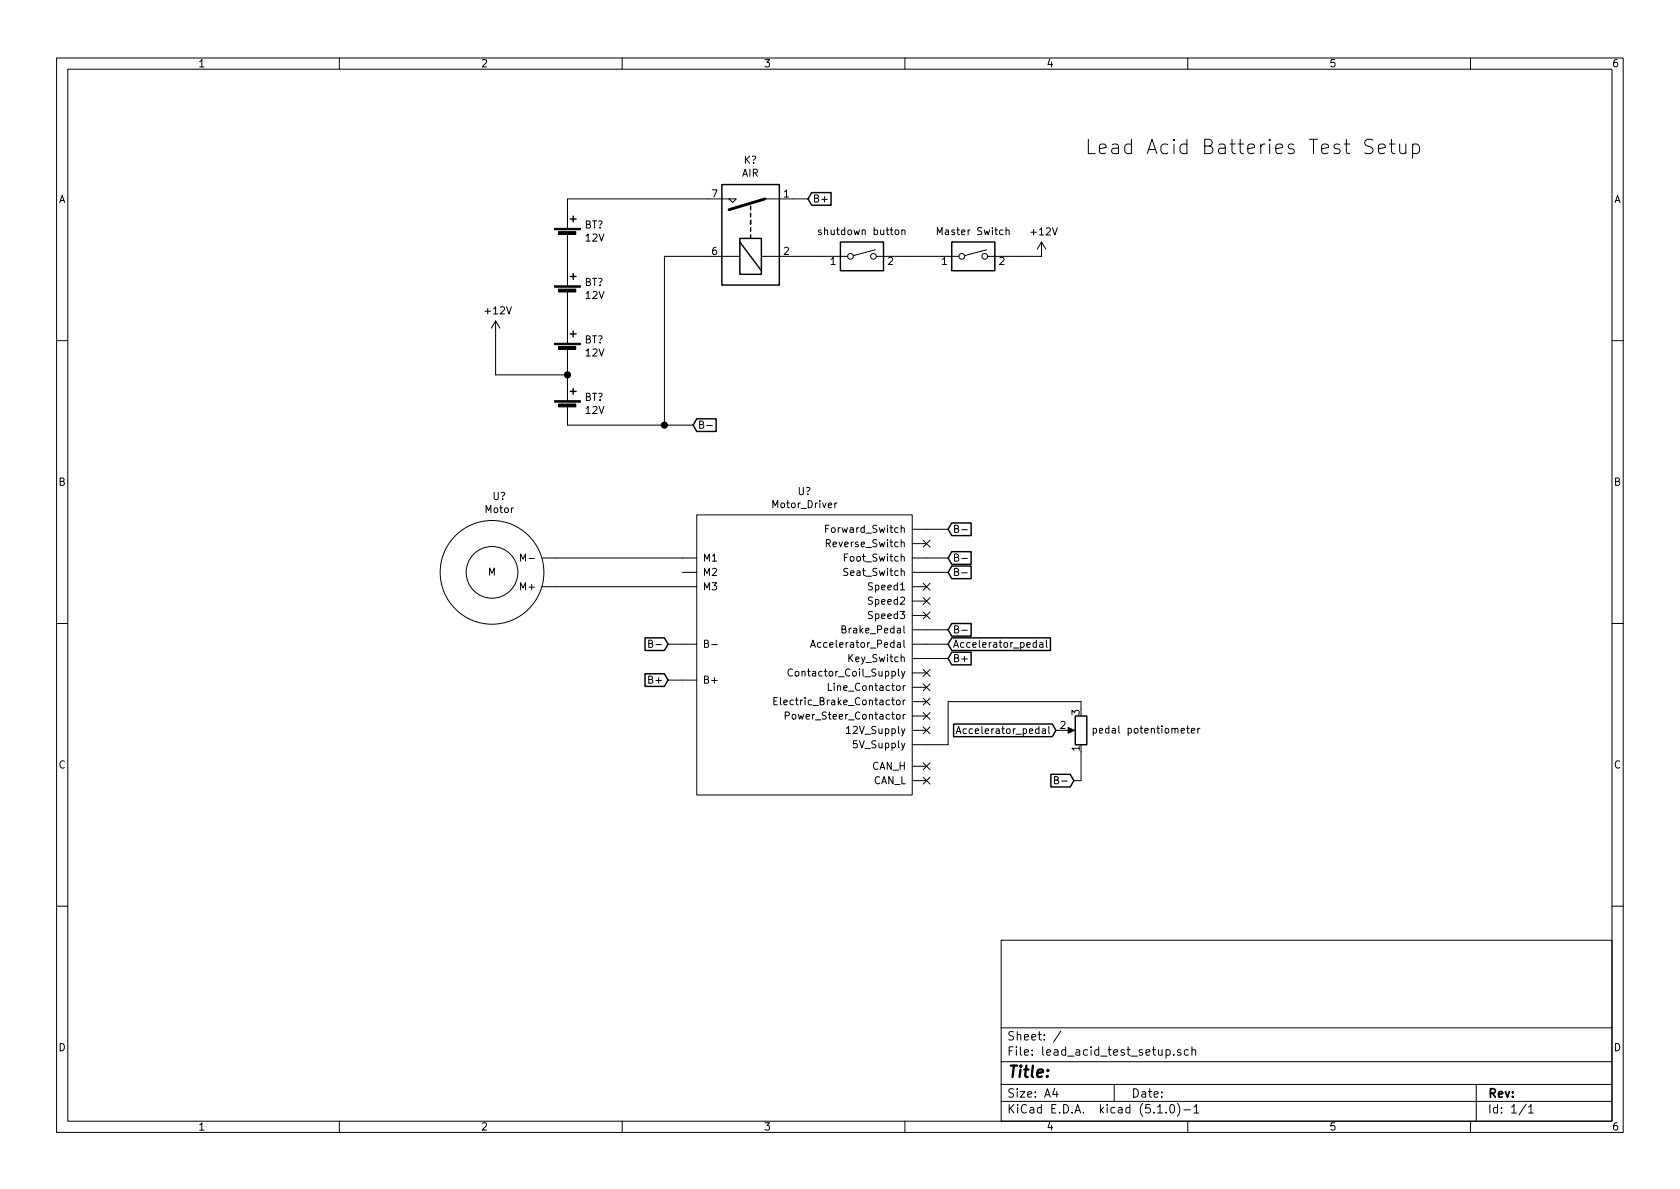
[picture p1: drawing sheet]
<svg xmlns="http://www.w3.org/2000/svg" width="297mm" height="210mm" viewBox="0 0 297 210" stroke-linecap="round" stroke-linejoin="round" font-family="sans-serif">
<g fill="none" stroke="#000" stroke-width=".18">
<path d="M10 10.3h277v189.9h-277zM12 12.2h273v186.1h-273zM60 10.3v1.9M110 10.3v1.9M160 10.3v1.9M210 10.3v1.9M260 10.3v1.9M128.9 35.2h1.3l-.7 .6zM128.9 35.2h-28.6v5.2M135.3 35.2h7.6M242.7 24.8l-.9-.2a.61 .61 0 0 0-.5 .6 .61 .61 0 0 0 .5 .6 .92 .92 0 0 1 .9 .6 .63 .63 0 0 1-.4 .8l-1-.2M243.7 26.3l1.2-.2-.1-.5-.7-.1-.4 .3v1l.1 .2 .3 .2 .7-.2"/>
<path d="M245.7 25.5h.9M246 24.6v2.2l.2 .2 .4 .2M247.5 25.5v1.3l.1 .2a.66 .66 0 0 0 1-.1M248.6 25.5v1.7M249.8 25.6l.7-.1 .2 .1 .3 .4v.7l-.3 .3-.2 .2-.7-.2M249.8 25.5v2.5M87.6 56.8v9.5h12.7M87.6 56.8l-.7 1.2M87.6 56.8l.8 1.2M100.3 41.4v9.1M100.3 51.6v9.1M130.8 45.3h-13.3v29.9"/>
<path d="M134.6 45.3h15.3M154.8 44.2l-3.9 1M154.9 45.3h14.6M158.4 40.7h.3l.2 .2-.1 .5-.3 .1-.3-.2zM159.5 40.8l.1-.1h.3l.1 .8M159.5 40.7v.8M174.4 44.2l-3.8 1M177.9 40.8l.2-.1h.3v.8M177.9 40.2v1.3M184.1 42.8v2.5h-9.5M184.1 42.8l-.7 1.3M184.1 42.8l.8 1.3"/>
<path d="M10 60.2h2M100.3 61.7v9.2M100.3 71.9v3.3h22.3M123.7 75.1l.6-.1 .1-.2-.1-.2-.6-.1v1.2h.5l.2-.1v-.3l-.3-.2M125 75.3h1M285 60.2h2M92 99.2v-1.2l.5 .9 .4-.9v1.2M93.5 98.7h1M95.9 98.7h27.3M123.2 91.1h38.1v49.5h-38.1zM146 93.5h.4M146.1 96.1l.6-.1 .1-.5-.2-.1h-.5v1.3"/>
<path d="M146.6 92.9h-.6v1.3M147.6 88.9v.9M148 88.9l-.4 .3M159.3 93.4l.2-.1 .3 .1 .1 .8M161.3 98.7h6.3M161.3 93.6h6.3M161.3 96.1h2.5M163.2 95.5l1.2 1.2M164.4 95.5l-1.2 1.2M168.8 93.5l.5-.1 .2-.2-.1-.2-.6-.1v1.3h.5l.2-.2v-.3l-.3-.2M168.8 98.6l.5-.1 .2-.2-.1-.2-.6-.1v1.2h.5l.2-.1v-.3l-.3-.2M170.1 93.7h.9"/>
<path d="M170.1 98.7h.9M10 110.3h2M95.9 103.8h27.3M114.7 113.8h.5l.2-.2-.1-.3-.6-.1v1.3h.5l.2-.2v-.3l-.3-.2M116 114h.9M118.1 113.9h5.1M120.6 101.2h2.6M124.6 113.8h.5l.1-.2v-.3l-.6-.1v1.3h.4l.2-.2 .1-.3-.3-.2M125.8 114h1M140.1 118.4a.6 .6 0 0 0-.8 .4 .6 .6 0 0 0 .6 .8l.2-.2M143.3 114.5l.4-1.3 .5 1.3M143.4 114.1h.6"/>
<path d="M148.9 111.3l.5-.1 .1-.4-.6-.1v1.2h.5l.2-.2v-.2l-.3-.2M149.9 100.6l-.5-.1-.1 .1-.1 .3 .1 .2 .5 .1 .1 .3-.2 .3-.5-.1M159.4 118.7l.3 .9M159.8 113.2v1.1l.2 .2M160 118.7l-.4 1.2-.2 .1M161.3 113.9h6.3M161.3 111.4h6.3M161.3 119h2.5M161.3 116.5h6.3M161.3 101.2h6.3M161.3 103.8h2.5M161.3 106.3h2.5"/>
<path d="M161.3 108.8h2.5M163.2 118.4l1.2 1.2M163.2 103.1l1.2 1.3M163.2 105.7l1.2 1.2M163.2 108.2l1.2 1.2M164.4 118.4l-1.2 1.2M164.4 103.1l-1.2 1.3M164.4 105.7l-1.2 1.2M164.4 108.2l-1.2 1.2M168.8 101.1h.5l.2-.2-.1-.3-.6-.1v1.3h.5l.2-.2v-.3l-.3-.2M168.8 111.3l.5-.1 .2-.2-.1-.2-.6-.1v1.2h.5l.2-.1v-.3l-.3-.2M170.1 101.3h.9"/>
<path d="M170.1 111.4h.9M183.2 113.7l-.3-.1-.2 .3 .1 .5h.4M183.2 113.2v1.3M183.8 113.7h.5l.1 .8M184.4 113.9l-.4 .1-.2 .2v.2h.6M185 113.2v1.1l.2 .2M285 110.3h2M118.1 120.3h5.1M136.8 124h.5M137.4 123.4h-.6v1.2h.6M138 123.4v1.1l.2 .1M138.8 126.6l.6-.1 .2-.2-.1-.3-.2-.1h-.5v1.3"/>
<path d="M146.5 120.8v1.3h.6M149.7 128.8l.3-.4v1.3M149.7 129.7h.7M159.7 123.8v.8M160.1 123.8l-.4 .2M160.1 121.3l-.4 .2M160.1 126.3l-.4 .3M161.3 129.2h2.5M161.3 135.5h2.5M161.3 138h2.5M161.3 124.1h2.5M161.3 121.5h2.5"/>
<path d="M161.3 126.6h2.5M163.2 134.9l1.2 1.2M163.2 137.4l1.2 1.3M163.2 128.5l1.2 1.3M163.2 126l1.2 1.2M163.2 123.5l1.2 1.2M163.2 120.9l1.2 1.2M164.4 134.9l-1.2 1.2M164.4 137.4l-1.2 1.3M164.4 128.5l-1.2 1.3M164.4 126l-1.2 1.2M164.4 123.5l-1.2 1.2"/>
<path d="M164.4 120.9l-1.2 1.2M169.1 129.7l.4-1.3 .4 1.3M169.2 129.4h.6M185.4 128.4v1.1l.2 .2M186.5 137.9h.5l.1-.2-.1-.2-.5-.2v1.3h.4l.2-.1 .1-.3-.3-.3M186.7 129.2h.6M187.7 138.1h1M188.6 129.2h1M191.1 125.3v-1.2h-23.5v7.6h-6.3M191.1 133v5h-1.2M193.3 128.8h.3l.3 .2-.1 .6h-.5M193.3 128.8v1.3"/>
<path d="M210.6 129.2l.7-.1-.1-.3h-.4l-.2 .2 .1 .6h.5M211.8 128.8v.8M212.2 128.8l-.4 .2M10 160.2h2M177 166.3h108v32h-108zM285 160.2h2M60 198.3v1.9M110 198.3v1.9M160 198.3v1.9M177 194.8h108M177 191.8h108M177 187.8h108"/>
<path d="M177 181.8h108M186.5 192.5l-.4 1h1M186.8 193v1M187.6 182.3l-1.3 2M197 191.8v3M204.7 196.8h.8M206.2 196.7v.1M206.2 185.7l.4-.1 .3 .3-.1 .6-.2 .1-.4-.1M207 195.4l.3-.1a.94 .94 0 0 1 0 1.5 .82 .82 0 0 1-.3-1.4zM207.5 186.5v.1M208.2 195.1a1.71 1.71 0 0 1 0 2.3M208.8 185.7a.37 .37 0 0 0-.6 .1l.1 .2 .5 .2v.1l-.2 .3-.4-.1"/>
<path d="M209.3 196.3h1.2M210 198.3v1.9M210.1 185.7l-.4-.1-.3 .3 .1 .6 .2 .1 .4-.1M210.7 185.7h.1a.37 .37 0 0 1 .6 .1v.8M210.7 185.1v1.5M211.1 195.8l.4-.5v1.5M211.1 196.8h.9M260 198.3v1.9M261 191.8v6.5M269.8 195.2l-1.2 2M270.3 195.8l.4-.5v1.5M270.3 196.8h.8"/>
<circle cx="150.4" cy="45.3" r=".51"/>
<circle cx="154.4" cy="45.3" r=".51"/>
<circle cx="170.1" cy="45.3" r=".51"/>
<circle cx="174.1" cy="45.3" r=".51"/>
<circle cx="87" cy="101.2" r="9.2"/>
<circle cx="87" cy="101.2" r="4.6"/>
</g>
<path d="M98 50.5h4.6v.3h-4.6zM98 40.4h4.6v.2h-4.6zM98.8 51.1h3v.5h-3zM98.8 41h3v.5h-3zM98 70.9h4.6v.2h-4.6zM98 60.7h4.6v.3h-4.6zM98.8 71.4h3v.6h-3zM98.8 61.3h3v.5h-3zM188.8 128.6l1.2 .6-1.2 .5z" fill="#000" stroke="#000" stroke-width=".18"/>
<g fill="none" stroke="#000" stroke-width=".25">
<path d="M100.8 38.7h1.1M101.3 38.2v1M127.6 32.6h10.2v17.8h-10.2zM132.7 36.4v.7M132.7 37.7v.6M132.7 39v.6M143.5 34.1h3.4v2.2h-3.4l-.6-1.1zM100.8 59h1.1M100.8 48.9h1.1M101.3 48.4v1M101.3 58.5v1.1M130.8 42.2h3.8v6.3h-3.8z"/>
<path d="M130.8 42.8l3.8 5.1M132.7 40.3v.6M132.7 41.5v.7M148.6 42.8h7.6v5.1h-7.6zM168.3 42.8h7.6v5.1h-7.6zM100.8 69.2h1.1M101.3 68.7v1M123.2 74.1h3.4v2.2h-3.4l-.6-1.1zM168.3 92.5h3.4v2.2h-3.4l-.7-1.1zM168.3 97.6h3.4v2.2h-3.4l-.7-1.1zM114 112.8h3.5l.6 1.1-.6 1.1h-3.5zM114 119.1h3.5l.6 1.2-.6 1.1h-3.5z"/>
<path d="M168.3 115.3h3.4v2.3h-3.4l-.7-1.1zM168.3 112.8h17.4v2.2h-17.4l-.7-1.1zM168.3 100.1h3.4v2.2h-3.4l-.7-1.1zM168.3 110.3h3.4v2.2h-3.4l-.7-1.1zM168.6 128h17.5l.6 1.2-.6 1.1h-17.5zM185.8 136.9h3.4l.7 1.1-.7 1.2h-3.4zM190.1 126.6h2.1v5.1h-2.1z"/>
</g>
<path d="M135.3 35.2l-6.4 1.9" fill="none" stroke="#000" stroke-width=".51"/>
<g fill="#000" stroke="#000" stroke-width=".25">
<circle cx="100.3" cy="66.3" r=".51"/>
<circle cx="117.5" cy="75.2" r=".51"/>
</g>
<text font-size="3.5" x="191.8" y="27.3">Lead Acid Batteries Test Setup</text>
<text font-size="2.8" x="178" y="190.5">Title:</text>
<g font-size="2.1">
<text x="178" y="184">Sheet: /</text>
<text x="178" y="186.7">File: lead_acid_test_setup.sch</text>
<text x="178" y="196.9">KiCad E.D.A. kicad (5.1.0)-1</text>
<text x="178" y="194.1">Size: A4</text>
<text x="200" y="194.1">Date:</text>
<text x="263" y="194.1">Rev:</text>
<text x="263" y="196.9">Id: 1/1</text>
</g>
<g font-size="1.8">
<text x="35" y="11.9">1</text>
<text x="85" y="11.9">2</text>
<text x="135" y="11.9">3</text>
<text x="185" y="11.9">4</text>
<text x="235" y="11.9">5</text>
<text x="285" y="11.9">6</text>
<text x="131.5" y="29">K?</text>
<text x="10.4" y="35.9">A</text>
<text x="125.9" y="34.9">7</text>
<text x="131.2" y="31.3">AIR</text>
<text x="138.6" y="34.9">1</text>
<text x="143.7" y="35.8">B+</text>
<text x="285.4" y="35.9">A</text>
<text x="103.4" y="40.4">BT?</text>
<text x="145.2" y="41.6">shutdown button</text>
<text x="166.1" y="41.6">Master Switch</text>
<text x="182.4" y="41.6">+12V</text>
<text x="103.6" y="42.7">12V</text>
<text x="125.9" y="45.1">6</text>
<text x="138.6" y="45.1">2</text>
<text x="146.8" y="46.9">1</text>
<text x="157" y="46.9">2</text>
<text x="166.5" y="46.9">1</text>
<text x="176.7" y="46.9">2</text>
<text x="103.4" y="50.6">BT?</text>
<text x="103.6" y="52.9">12V</text>
<text x="85.9" y="55.6">+12V</text>
<text x="103.4" y="60.7">BT?</text>
<text x="103.6" y="63">12V</text>
<text x="103.4" y="70.9">BT?</text>
<text x="103.6" y="73.2">12V</text>
<text x="10.4" y="85.9">B</text>
<text x="87.1" y="88.4">U?</text>
<text x="136.8" y="89.9">Motor_Driver</text>
<text x="141.1" y="87.5">U?</text>
<text x="285.4" y="85.9">B</text>
<text x="85.9" y="90.7">Motor</text>
<text x="146.6" y="94.2">Forward_Switch</text>
<text x="86.3" y="101.8">M</text>
<text x="124.2" y="99.3">M1</text>
<text x="124.2" y="101.8">M2</text>
<text x="146.7" y="96.8">Reverse_Switch</text>
<text x="149.8" y="99.3">Foot_Switch</text>
<text x="149.9" y="101.8">Seat_Switch</text>
<text x="92.4" y="104.4">M+</text>
<text x="124.2" y="104.4">M3</text>
<text x="154" y="104.4">Speed1</text>
<text x="154" y="106.9">Speed2</text>
<text x="149.7" y="112">Brake_Pedal</text>
<text x="154" y="109.5">Speed3</text>
<text x="140.7" y="119.6">Contactor_Coil_Supply</text>
<text x="144.8" y="114.5">Accelerator_Pedal</text>
<text x="150.3" y="117.1">Key_Switch</text>
<text x="168.4" y="117.1">B+</text>
<text x="168.4" y="114.5">Accelerator_pedal</text>
<text x="115" y="120.9">B+</text>
<text x="124.2" y="120.9">B+</text>
<text x="138.7" y="124.7">Electric_Brake_Contactor</text>
<text x="147.3" y="122.2">Line_Contactor</text>
<text x="140.2" y="127.2">Power_Steer_Contactor</text>
<text x="150.2" y="129.8">12V_Supply</text>
<text x="170.6" y="129.8">Accelerator_pedal</text>
<text x="187.5" y="128.9">2</text>
<text x="190.9" y="126.5" transform="rotate(-90 190.9 126.5)">3</text>
<text x="194.2" y="129.7">pedal potentiometer</text>
<text x="10.4" y="135.9">C</text>
<text x="151.2" y="132.3">5V_Supply</text>
<text x="154.2" y="136.1">CAN_H</text>
<text x="190.9" y="132.8" transform="rotate(-90 190.9 132.8)">1</text>
<text x="285.4" y="135.9">C</text>
<text x="154.4" y="138.7">CAN_L</text>
<text x="10.4" y="185.9">D</text>
<text x="285.4" y="185.9">D</text>
<text x="35" y="199.9">1</text>
<text x="85" y="199.9">2</text>
<text x="135" y="199.9">3</text>
<text x="185" y="199.9">4</text>
<text x="235" y="199.9">5</text>
<text x="285" y="199.9">6</text>
</g>
</svg>
